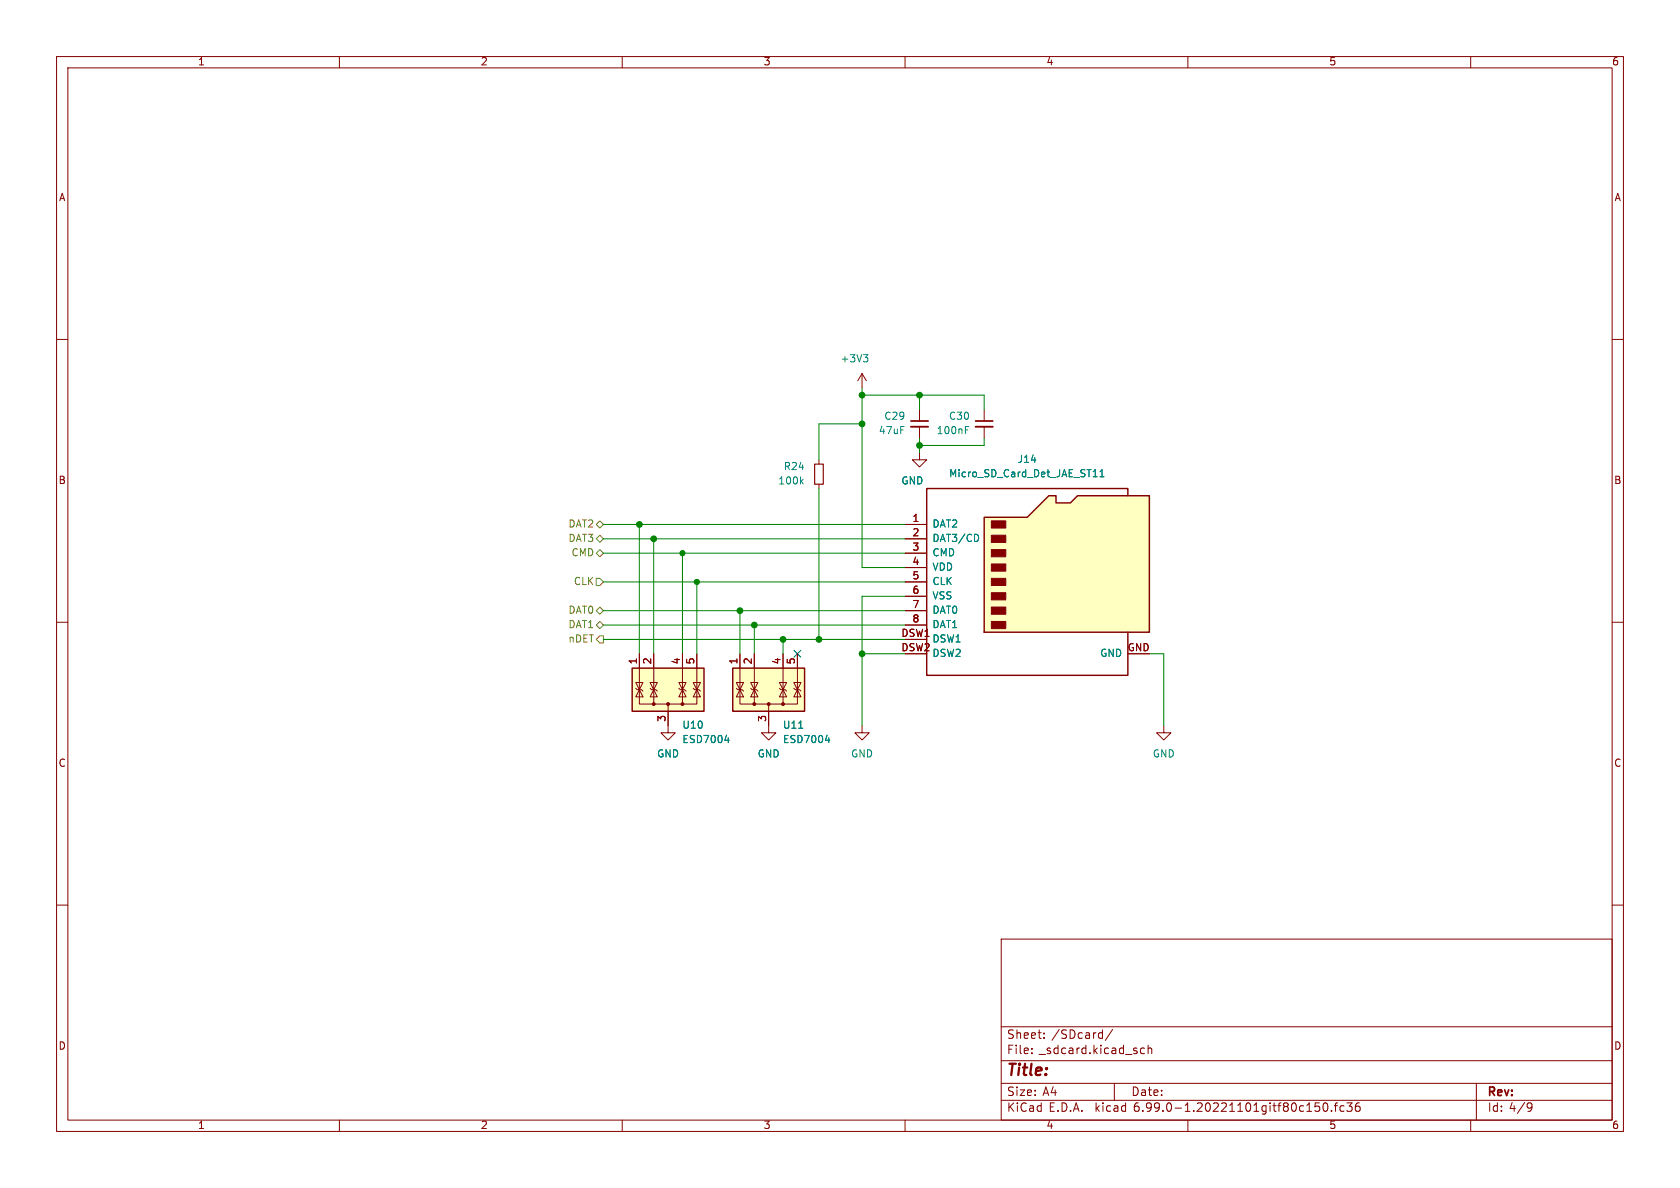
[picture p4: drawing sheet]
<svg xmlns="http://www.w3.org/2000/svg" width="297mm" height="210mm" viewBox="0 0 297 210" stroke-linecap="round" stroke-linejoin="round" font-family="sans-serif">
<g fill="none" stroke="#840000" stroke-width=".18">
<path d="M10 10h277v190h-277zM12 12h273v186h-273zM60 10v2M110 10v2M160 10v2M210 10v2M260 10v2M10 60h2M285 60h2M152.4 66l.8 1.3M152.4 66v2.6M152.4 66l-.8 1.3"/>
<path d="M162.6 72.4v2M162.6 75.4v2.1M174 72.4v2M174 75.4v2.1M144.8 81.3v.7M144.8 85.6v.8M162.6 80v1.3h-1.3l1.3 1.3 1.2-1.3h-1.2M10 110h2M113 115.6v8.9h10.2v-8.9M115.6 115.6v8.9M120.6 115.6v8.9M130.8 115.6v8.9h10.2v-8.9"/>
<path d="M133.3 115.6v8.9M138.4 115.6v8.9M285 110h2M112.4 121.7l.2 .2h.8l.3 .3M112.4 120.7h1.3l-.7 1.2zM113 121.9l.7 1.3h-1.3zM114.9 121.7l.3 .2h.8l.2 .3M114.9 120.7h1.3l-.6 1.2zM115.6 121.9l.6 1.3h-1.3zM118.1 124.5v5h1.3l-1.3 1.3-1.3-1.3h1.3M120 121.7l.3 .2h.7l.3 .3M120 120.7h1.3l-.7 1.2z"/>
<path d="M120.6 121.9l.7 1.3h-1.3zM122.6 121.7l.2 .2h.8l.2 .3M122.6 120.7h1.2l-.6 1.2zM123.2 121.9l.6 1.3h-1.2zM130.2 121.7l.2 .2h.8l.2 .3M130.2 120.7h1.2l-.6 1.2zM130.8 121.9l.6 1.3h-1.2zM132.7 121.7l.3 .2h.7l.3 .3M132.7 120.7h1.3l-.7 1.2zM133.3 121.9l.7 1.3h-1.3zM135.9 124.5v5h1.3l-1.3 1.3-1.3-1.3h1.3M137.8 121.7l.2 .2h.8l.3 .3"/>
<path d="M137.8 120.7h1.3l-.7 1.2zM138.4 121.9l.7 1.3h-1.3zM140.3 121.7l.3 .2h.8l.2 .3M140.3 120.7h1.3l-.6 1.2zM141 121.9l.6 1.3h-1.3zM152.4 128.3v1.2h1.3l-1.3 1.3-1.3-1.3h1.3M205.7 128.3v1.2h1.3l-1.3 1.3-1.2-1.3h1.2M10 160h2M285 160h2M177 166h108v32h-108zM60 198v2M110 198v2"/>
<path d="M160 198v2M177 194.5h108M177 191.5h108M177 187.5h108M177 181.5h108M185.8 193.2h1M186.5 192.7v1M193.8 182.6h-.3M194.9 182.6h-.4l-.3 .2v.5l.1 .2h.6M194.9 182.1v1.5M196.7 182l-1.3 1.9M197 191.5v3"/>
<path d="M200.4 185.5l.6 .5-.2 .3-.4-.1M201 185.3h-.4l-.2 .2M202.3 185.3h-.4l-.3 .2v.5l.2 .2h.5M203 185.4l.2-.1h.3l.1 1M203 184.8v1.5M210 198v2M230.5 195.5h-.5l-.3 .2v.5l.2 .2h.6M231 196.5h.9M231 195.4l.5-.4v1.5M233.2 195h-.7v.7l.2-.2 .5 .1 .1 .2-.1 .5-.2 .2-.5-.2M234 195.1l.2-.1a.81 .81 0 0 1 .6 .6 .81 .81 0 0 1-.3 .8l-.1 .1a.81 .81 0 0 1-.4-1.4zM235.4 196.3v.2"/>
<path d="M235.9 195.5h.6M236.5 195l-.4 .2v1.3M237.6 195.5h-.4l-.3 .2v.5l.1 .2h.6M238.1 195h.9l-.5 .5 .5 .2v.6l-.3 .2h-.4l-.2-.2M240.3 195a.59 .59 0 0 0-.7 .6v.6l.1 .2 .5 .1 .2-.2 .1-.5-.2-.2-.4-.1-.3 .3M260 198v2M261 191.5v6.5M269.5 194.9l-1.2 1.9M270.8 195.6l-.3 .3h-.2l-.3-.3 .1-.6h.4l.3 .1a.99 .99 0 0 1-.4 1.4h-.3"/>
</g>
<path d="M161 75.4h3.1M172.5 75.4h3" fill="none" stroke="#840000" stroke-width=".33"/>
<path d="M161 74.4h3.1M172.5 74.4h3" fill="none" stroke="#840000" stroke-width=".3"/>
<path d="M144 82h1.5v3.6h-1.5z" fill="none" stroke="#840000" stroke-width=".2"/>
<g fill="#ffffc2" stroke="#ffffc2" stroke-width=".18">
<path d="M111.8 118.1h12.7v7.6h-12.7z"/>
<path d="M129.5 118.1h12.7v7.6h-12.7z"/>
</g>
<path d="M111.8 118.1h12.7v7.6h-12.7zM129.5 118.1h12.7v7.6h-12.7z" fill="none" stroke="#840000" stroke-width=".25"/>
<g fill="#840000" stroke="#840000" stroke-width=".18">
<circle cx="118.1" cy="124.5" r=".25"/>
<circle cx="120.6" cy="124.5" r=".25"/>
<circle cx="115.6" cy="124.5" r=".25"/>
<circle cx="135.9" cy="124.5" r=".25"/>
<circle cx="138.4" cy="124.5" r=".25"/>
<circle cx="133.3" cy="124.5" r=".25"/>
</g>
<path d="M174 91.4h7.6l3.8-3.8h1.3v1.3h2.5l1.3-1.3h12.7v24.2h-29.2z" fill="#ffffc2"/>
<g fill="#840000" stroke="#840000" stroke-width=".18">
<path d="M175.3 109.9h2.5v1.2h-2.5z"/>
<path d="M175.3 107.3h2.5v1.3h-2.5z"/>
<path d="M175.3 104.8h2.5v1.2h-2.5z"/>
<path d="M175.3 102.2h2.5v1.3h-2.5z"/>
<path d="M175.3 99.7h2.5v1.3h-2.5z"/>
<path d="M175.3 97.2h2.5v1.2h-2.5z"/>
<path d="M175.3 94.6h2.5v1.3h-2.5z"/>
<path d="M175.3 92.1h2.5v1.2h-2.5z"/>
</g>
<path d="M174 91.4h7.6l3.8-3.8h1.3v1.3h2.5l1.3-1.3h12.7v24.2h-29.2zM199.4 87.6v-1.2h-35.6v33h35.6v-7.6" fill="none" stroke="#840000" stroke-width=".25"/>
<g fill="none" stroke="#840000" stroke-width=".18">
<path d="M160 92.7h3.8M160 95.3h3.8M160 97.8h3.8M113 115.6v2.5M115.6 115.6v2.5M120.6 115.6v2.5M123.2 115.6v2.5M130.8 115.6v2.5M133.3 115.6v2.5M138.4 115.6v2.5M141 115.6v2.5M160 100.3h3.8"/>
<path d="M160 102.9h3.8M160 105.4h3.8M160 108h3.8M160 110.5h3.8M160 113h3.8M160 115.6h3.8M199.4 115.6h3.8M118.1 125.7v2.6M135.9 125.7v2.6"/>
</g>
<path d="M172.9 94.6l.1 .4-.1 .5M194.5 84.3h.7M194.5 83.4l.3-.4v1.3" fill="none" stroke="#008484" stroke-width=".18"/>
<path d="M105.4 97.8l.6-.6 .7 .6-.7 .6zM105.4 92.7l.6-.6 .7 .6-.7 .6zM105.4 95.3l.6-.7 .7 .7-.7 .6zM105.4 102.2h.6l.7 .7-.7 .6h-.6zM105.4 110.5l.6-.6 .7 .6-.7 .6zM106 107.3l.7 .7-.7 .6-.6-.6zM106 112.4h.7v1.3h-.7l-.6-.7z" fill="none" stroke="#848400" stroke-width=".18"/>
<g fill="none" stroke="#008400" stroke-width=".18">
<path d="M152.4 68.6v31.7h7.6M152.4 74.9h-7.6v6.4M152.4 69.9h21.6v2.5M162.6 69.9v2.5M162.6 77.5v2.5M174 77.5v1.2h-11.4M106.7 92.7h53.3M106.7 95.3h53.3M106.7 97.8h53.3M113 92.7v22.9M115.6 95.3v20.3M120.6 97.8v17.8"/>
<path d="M144.8 86.4v26.6M106.7 102.9h53.3M106.7 113h53.3M106.7 110.5h53.3M106.7 108h53.3M123.2 102.9v12.7M130.8 108v7.6M133.3 110.5v5.1M138.4 113v2.6M152.4 115.6h7.6M160 105.4h-7.6v22.9M203.2 115.6h2.5v12.7"/>
</g>
<path d="M140.4 115l1.2 1.2M141.6 115l-1.2 1.2" fill="none" stroke="#000084" stroke-width=".18"/>
<g fill="#008400" stroke="#008400" stroke-width=".18">
<circle cx="113" cy="92.7" r=".51"/>
<circle cx="115.6" cy="95.3" r=".51"/>
<circle cx="130.8" cy="108" r=".51"/>
<circle cx="123.2" cy="102.9" r=".46"/>
<circle cx="120.6" cy="97.8" r=".46"/>
<circle cx="133.4" cy="110.5" r=".51"/>
<circle cx="138.4" cy="113" r=".51"/>
<circle cx="162.6" cy="69.9" r=".51"/>
<circle cx="152.4" cy="115.6" r=".51"/>
<circle cx="144.8" cy="113" r=".51"/>
<circle cx="152.4" cy="69.9" r=".51"/>
<circle cx="152.4" cy="74.9" r=".51"/>
<circle cx="162.6" cy="78.7" r=".51"/>
</g>
<text font-size="2.8" fill="#840000" x="178" y="190.3">Title:</text>
<g font-size="2.1" fill="#840000">
<text x="178" y="183.8">Sheet: /SDcard/</text>
<text x="178" y="186.5">File: _sdcard.kicad_sch</text>
<text x="178" y="196.7">KiCad E.D.A. kicad 6.99.0-1.20221101gitf80c150.fc36</text>
<text x="178" y="193.9">Size: A4</text>
<text x="200" y="193.9">Date:</text>
<text x="263" y="193.9">Rev:</text>
<text x="263" y="196.7">Id: 4/9</text>
</g>
<g font-size="1.8" fill="#840000">
<text x="35" y="11.6">1</text>
<text x="85" y="11.6">2</text>
<text x="135" y="11.6">3</text>
<text x="185" y="11.6">4</text>
<text x="235" y="11.6">5</text>
<text x="285" y="11.6">6</text>
<text x="10.3" y="35.6">A</text>
<text x="285.3" y="35.6">A</text>
<text x="10.3" y="85.7">B</text>
<text x="285.3" y="85.7">B</text>
<text x="161.4" y="92.5">1</text>
<text x="161.4" y="95">2</text>
<text x="161.4" y="97.5">3</text>
<text x="161.4" y="100.1">4</text>
<text x="161.4" y="102.6">5</text>
<text x="161.4" y="105.2">6</text>
<text x="161.4" y="107.7">7</text>
<text x="159.4" y="112.8">DSW1</text>
<text x="161.4" y="110.2">8</text>
<text x="112.8" y="117.3" transform="rotate(-90 112.8 117.3)">1</text>
<text x="115.3" y="117.3" transform="rotate(-90 115.3 117.3)">2</text>
<text x="120.4" y="117.3" transform="rotate(-90 120.4 117.3)">4</text>
<text x="122.9" y="117.3" transform="rotate(-90 122.9 117.3)">5</text>
<text x="130.6" y="117.3" transform="rotate(-90 130.6 117.3)">1</text>
<text x="133.1" y="117.3" transform="rotate(-90 133.1 117.3)">2</text>
<text x="138.2" y="117.3" transform="rotate(-90 138.2 117.3)">4</text>
<text x="140.7" y="117.3" transform="rotate(-90 140.7 117.3)">5</text>
<text x="159.4" y="115.3">DSW2</text>
<text x="199.3" y="115.3">GND</text>
<text x="117.9" y="127.5" transform="rotate(-90 117.9 127.5)">3</text>
<text x="135.6" y="127.5" transform="rotate(-90 135.6 127.5)">3</text>
<text x="10.3" y="135.6">C</text>
<text x="285.3" y="135.6">C</text>
<text x="10.3" y="185.7">D</text>
<text x="285.3" y="185.7">D</text>
<text x="35" y="199.7">1</text>
<text x="85" y="199.7">2</text>
<text x="135" y="199.7">3</text>
<text x="185" y="199.7">4</text>
<text x="235" y="199.7">5</text>
<text x="285" y="199.7">6</text>
</g>
<g font-size="1.8" fill="#008484">
<text x="149" y="64.1">+3V3</text>
<text x="155.6" y="76.8">47uF</text>
<text x="156.6" y="74.3">C29</text>
<text x="166" y="76.8">100nF</text>
<text x="168" y="74.3">C30</text>
<text x="138.8" y="83.2">R24</text>
<text x="180.1" y="81.9">J14</text>
<text x="138" y="85.7">100k</text>
<text x="159.3" y="85.7">GND</text>
<text x="168.3" y="84.5">Micro_SD_Card_Det_JAE_ST11</text>
<text x="164.8" y="93.3">DAT2</text>
<text x="164.8" y="95.9">DAT3/CD</text>
<text x="164.8" y="98.4">CMD</text>
<text x="164.8" y="101">VDD</text>
<text x="164.8" y="103.5">CLK</text>
<text x="164.8" y="106">VSS</text>
<text x="164.8" y="108.6">DAT0</text>
<text x="164.8" y="111.1">DAT1</text>
<text x="164.8" y="113.7">DSW1</text>
<text x="164.8" y="116.2">DSW2</text>
<text x="194.4" y="116.2">GND</text>
<text x="120.9" y="128.9">U10</text>
<text x="121.1" y="131.4">ESD7004</text>
<text x="138.7" y="128.9">U11</text>
<text x="138.9" y="131.4">ESD7004</text>
<text x="116.1" y="134">GND</text>
<text x="133.9" y="134">GND</text>
<text x="150.4" y="134">GND</text>
<text x="203.8" y="134">GND</text>
</g>
<g font-size="1.8" fill="#848400">
<text x="100.4" y="93.3">DAT2</text>
<text x="100.4" y="95.9">DAT3</text>
<text x="101" y="98.4">CMD</text>
<text x="101.4" y="103.5">CLK</text>
<text x="100.4" y="108.6">DAT0</text>
<text x="100.4" y="111.1">DAT1</text>
<text x="100.4" y="113.7">nDET</text>
</g>
</svg>
